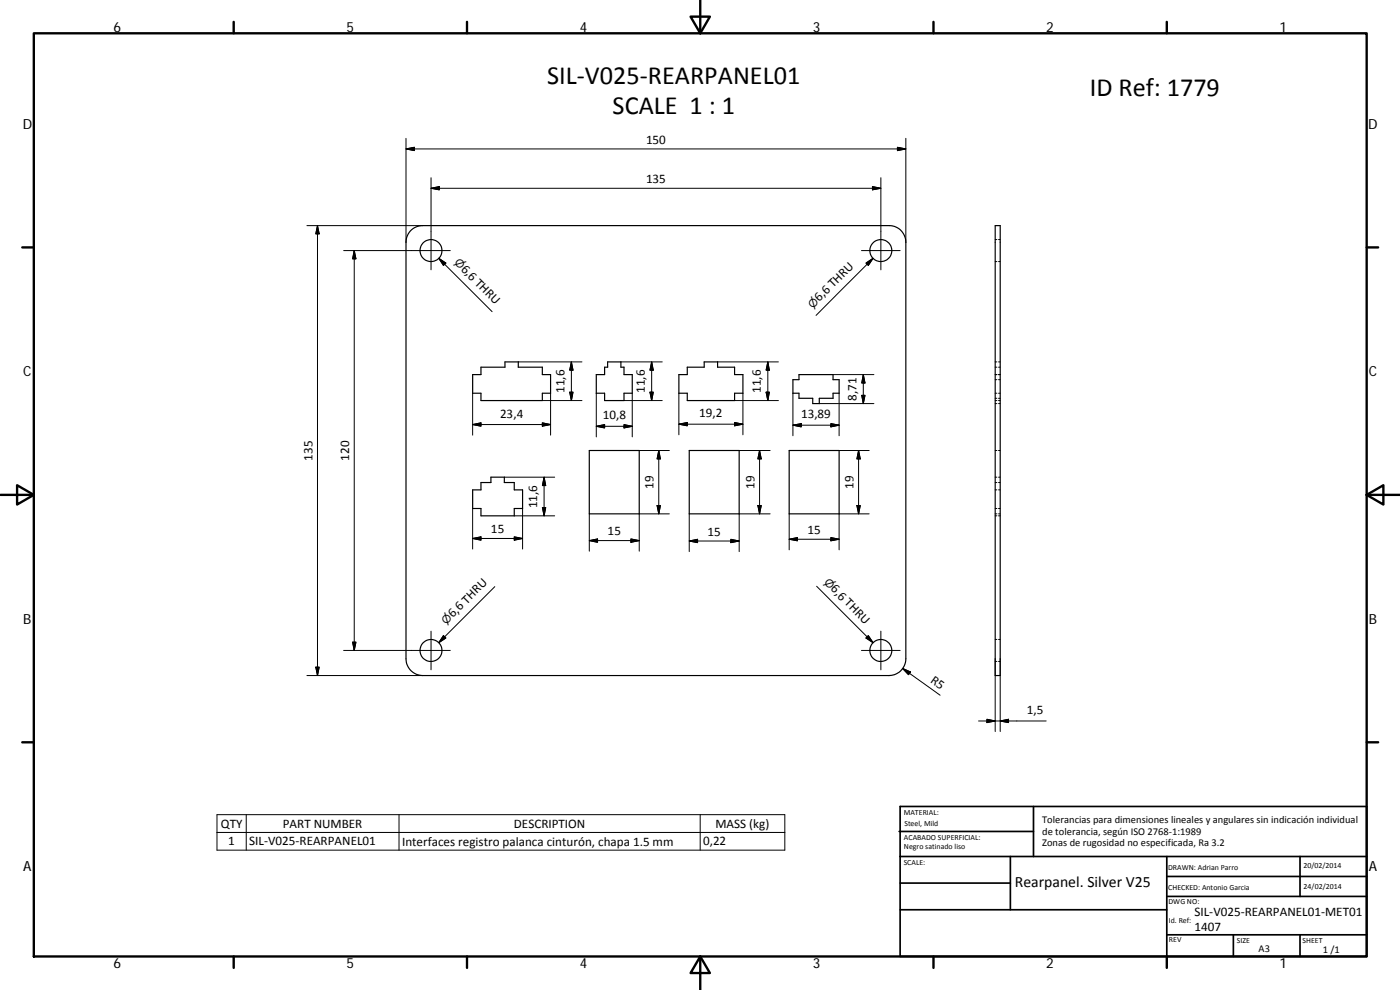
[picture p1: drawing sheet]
<svg xmlns="http://www.w3.org/2000/svg" width="420mm" height="297mm" viewBox="0 0 420 297" stroke-linecap="round" stroke-linejoin="round" font-family="sans-serif">
<g fill="none" stroke="#000" stroke-width=".36">
<path d="M123.5 69l1.3-.9 2-.4h140a5 5 0 0 1 5.1 5v125a5.1 5.1 0 0 1-5.1 5h-140a5 5 0 0 1-5-5v-125a5.2 5.2 0 0 1 1.7-3.7zM298.7 67.7h1.5v135h-1.5zM141.8 112.4h2.5v-2.2h7.2v-1.6h4v1.6h7.3v2.2h2.4v5.6h-2.4v2.2h-18.5v-2.2h-2.5zM182.4 108.6h3.9v1.6h1v2.2h2.4v5.6h-2.4v2.2h-5.8v-2.2h-2.5v-5.6h2.5v-2.2h.9zM203.7 112.4h2.6v-2.2h5v-1.6h4.1v1.6h5.1v2.2h2.5v5.6h-2.5v2.2h-14.2v-2.2h-2.6zM238 113.9h1.8v-1.5h10.2v1.5h1.8v4.1h-1.8v1.5h-4.1v1.6h-2v-1.6h-4.1v-1.5h-1.8zM176.9 135.2h14.9v19h-14.9zM206.9 135.2h14.9v19h-14.9zM236.8 135.2h15v19h-15zM141.8 147h2.5v-2.2h3v-1.6h4.1v1.6h2.9v2.2h2.5v5.6h-2.5v2.2h-10v-2.2h-2.5z"/>
<circle cx="129.4" cy="75.2" r="3.3"/>
<circle cx="264.4" cy="75.2" r="3.3"/>
<circle cx="129.4" cy="195.2" r="3.3"/>
<circle cx="264.4" cy="195.2" r="3.3"/>
</g>
<g fill="none" stroke="#000" stroke-width=".3">
<path d="M121.8 44.7l2.5-.5v1zM121.8 41.5v31.2M129.4 56.5l2.4-.5v1zM129.4 56.5h135M129.4 53.3v27.7M261.8 56l2.6 .5-2.6 .5zM264.4 53.3v27.7M269.3 44.2l2.6 .5-2.6 .5zM271.9 44.7h-150.1M271.9 41.5v31.2M92.1 67.7h34.7M95.3 67.7v135"/>
<path d="M95.3 67.7l.5 2.5h-1zM103.1 75.2h32M106.3 75.2v120M106.3 75.2l.5 2.5h-1zM131.7 77.5l2.1 1.4-.7 .7zM131.7 77.5l16 16M258.5 75.2h11.6M259.9 78.9l2.1-1.4-1.4 2.1zM262 77.5l-17.1 17.1M298.7 71.9h.5M298.7 78.5h.5M299.7 71.9h.5"/>
<path d="M299.7 78.5h.5M141.8 118v12.6M155.5 108.6h19.2M165.2 118v12.6M171 117.7h1l-.5 2.5zM171.5 108.6l.5 2.5h-1zM171.5 108.6v11.6M179 118v13.1M186.3 108.6h12.4M189.7 118v13.1M195.1 117.7h1l-.5 2.5zM195.6 108.6v11.6"/>
<path d="M195.6 108.6l.5 2.5h-1zM203.7 118v12.5M215.4 108.6h18.2M223 118v12.5M229.9 117.7h1l-.5 2.5zM230.4 108.6v11.6M230.4 108.6l.5 2.5h-1zM238 118v12.7M250 112.4h12.3M251.8 118v12.7M258.6 118.6h1l-.5 2.5zM259.1 112.4v8.7"/>
<path d="M259.1 112.4l.5 2.5h-1zM298.7 110.2h.5M298.7 118h.5M298.7 112.4h.5M298.7 108.6h.5M298.7 113.9h.5M298.7 119.5h.5M299.7 110.2h.5M299.7 118h.5M299.7 112.4h.5M299.7 108.6h.5M299.7 113.9h.5"/>
<path d="M299.7 119.5h.5M141.8 127.4l2.5-.5v1zM141.8 127.4h23.4M162.8 126.9l2.4 .5-2.4 .5zM162.8 120.2h11.9M179 127.9l2.5-.5v1zM179 127.9h10.7M187.3 120.2h11.4M187.3 127.4l2.4 .5-2.4 .5zM191.8 135.2h9.1M197.7 135.2v19M197.7 135.2l.5 2.5h-1z"/>
<path d="M203.7 127.3l2.6-.5v1zM203.7 127.3h19.3M220.5 126.8l2.5 .5-2.5 .5zM220.5 120.2h13.1M221.8 135.2h9.3M228 135.2l.5 2.5h-1.1zM228 135.2v19M238 127.6l2.5-.5v1zM238 127.6h13.8M245.9 121.1h16.4M249.4 127.1l2.4 .5-2.4 .5zM251.8 135.2h9"/>
<path d="M257.7 135.2v19M257.7 135.2l.5 2.5h-1zM298.7 120.2h.5M298.7 121.1h.5M298.7 135.2h.5M299.7 120.2h.5M299.7 121.1h.5M299.7 135.2h.5M141.8 152.6v12.1M151.4 143.2h15.1M154.3 154.8h12.2M156.8 152.6v12.1"/>
<path d="M162.8 152.3h1l-.5 2.5zM163.3 143.2l.5 2.5h-1zM163.3 143.2v11.6M176.9 154.2v11.2M197.2 151.7h1l-.5 2.5zM200.9 154.2h-9.1v11.2M206.9 154.2v11.3M227.4 151.7h1.1l-.5 2.5zM231.1 154.2h-9.3v11.3M236.8 154.2v10.8M257.2 151.7h1l-.5 2.5zM260.8 154.2h-9v10.8"/>
<path d="M298.7 144.8h.5M298.7 154.8h.5M298.7 152.6h.5M298.7 147h.5M298.7 143.2h.5M298.7 154.2h.5M299.7 144.8h.5M299.7 154.8h.5M299.7 152.6h.5M299.7 147h.5M299.7 143.2h.5M299.7 154.2h.5"/>
<path d="M141.8 161.6l2.5-.5v1zM141.8 161.6h15M148.5 176l-16.8 16.8M154.3 161.1l2.5 .5-2.5 .5zM176.9 162.2l2.4-.5v1zM176.9 162.2h14.9M189.3 161.7l2.5 .5-2.5 .5zM206.9 162.3l2.4-.5v1zM206.9 162.3h14.9M219.3 161.8l2.5 .5-2.5 .5zM236.8 161.8l2.5-.5v1zM236.8 161.8h15"/>
<path d="M245.1 175.9l16.9 16.9M249.4 161.3l2.4 .5-2.4 .5zM103.1 195.2h32M105.8 192.7h1l-.5 2.5zM129.4 189.4v11.6M133.1 190.7l.7 .7-2.1 1.4zM258.5 195.2h11.6M260.6 190.7l1.4 2.1-2.1-1.4zM264.4 189.4v11.6M298.7 197.7v21.8M298.7 191.9h.5M298.7 198.5h.5"/>
<path d="M299.7 191.9h.5M299.7 198.5h.5M300.2 197.7v21.8M92.1 202.7h34.7M94.8 200.2h1l-.5 2.5zM270.9 200.6l2.4 1-.6 .8zM270.9 200.6l11.2 8M293.7 216.3h20.3M296.2 215.8l2.5 .5-2.5 .5zM300.2 216.3l2.5-.5v1zM65.1 244.4h170.4v10.7h-170.4zM65.1 249.8h170.4"/>
<path d="M73.9 244.4v10.7M119.7 244.4v10.7M210.1 244.4v10.7"/>
</g>
<g fill="none" stroke="#000" stroke-width=".71">
<path d="M10.1 10h400.1v277h-400.1zM70.1 6.6v3.4M140.2 6.6v3.4M207.3 5h5.8l-2.9 5zM210.2 0v10M280.2 6.6v3.4M350.2 6.6v3.4M6.7 74.2h3.4M410.2 74.2h3.4M.2 148.5h9.9M5.1 145.6l5 2.9-5 2.9zM410.2 148.5l5-2.9v5.8z"/>
<path d="M410.2 148.5h9.9M6.7 222.7h3.4M410.2 222.7h3.4M70.1 287v3.4M140.2 287v3.4M210.2 287l2.9 5h-5.8zM210.2 287v10M280.2 287v3.4M350.2 287v3.4"/>
</g>
<g fill="none" stroke="#000" stroke-width=".51">
<path d="M269.8 249.5h40.4M270.1 257h140.1M270.1 242h140.1v45h-140.1zM303.2 257v16M310.2 242v15M350.2 257v30M390.2 257v12M270.1 273h80.1M270.1 265h33.1M350.2 269h60M350.2 263h60M350.2 280.5h60"/>
<path d="M370.2 280.5v6.5M390.2 280.5v6.5"/>
</g>
<g fill="#000" stroke="#000" stroke-width=".3">
<path d="M121.8 44.7l2.5-.5v1zM129.4 56.5l2.4-.5v1zM261.8 56l2.6 .5-2.6 .5zM269.3 44.2l2.6 .5-2.6 .5zM95.3 67.7l.5 2.5h-1zM106.3 75.2l.5 2.5h-1zM131.7 77.5l2.1 1.4-.7 .7zM259.9 78.9l2.1-1.4-1.4 2.1zM171 117.7h1l-.5 2.5zM171.5 108.6l.5 2.5h-1zM195.1 117.7h1l-.5 2.5zM195.6 108.6l.5 2.5h-1z"/>
<path d="M229.9 117.7h1l-.5 2.5zM230.4 108.6l.5 2.5h-1zM258.6 118.6h1l-.5 2.5zM259.1 112.4l.5 2.5h-1zM141.8 127.4l2.5-.5v1zM162.8 126.9l2.4 .5-2.4 .5zM179 127.9l2.5-.5v1zM187.3 127.4l2.4 .5-2.4 .5zM197.7 135.2l.5 2.5h-1zM203.7 127.3l2.6-.5v1zM220.5 126.8l2.5 .5-2.5 .5zM228 135.2l.5 2.5h-1.1z"/>
<path d="M238 127.6l2.5-.5v1zM249.4 127.1l2.4 .5-2.4 .5zM257.7 135.2l.5 2.5h-1zM162.8 152.3h1l-.5 2.5zM163.3 143.2l.5 2.5h-1zM197.2 151.7h1l-.5 2.5zM227.4 151.7h1.1l-.5 2.5zM257.2 151.7h1l-.5 2.5zM141.8 161.6l2.5-.5v1zM154.3 161.1l2.5 .5-2.5 .5zM176.9 162.2l2.4-.5v1zM189.3 161.7l2.5 .5-2.5 .5z"/>
<path d="M206.9 162.3l2.4-.5v1zM219.3 161.8l2.5 .5-2.5 .5zM236.8 161.8l2.5-.5v1zM249.4 161.3l2.4 .5-2.4 .5zM105.8 192.7h1l-.5 2.5zM133.1 190.7l.7 .7-2.1 1.4zM260.6 190.7l1.4 2.1-2.1-1.4zM94.8 200.2h1l-.5 2.5zM270.9 200.6l2.4 1-.6 .8zM296.2 215.8l2.5 .5-2.5 .5zM300.2 216.3l2.5-.5v1z"/>
</g>
<g font-size="7.9">
<text x="164.2" y="25.1">SIL‐V025‐REARPANEL01</text>
<text x="327.1" y="28.7">ID Ref: 1779</text>
<text x="183.9" y="34.1">SCALE 1 : 1</text>
</g>
<text font-size="4.7" x="304.6" y="266.2">Rearpanel. Silver V25</text>
<g font-size="4.2">
<text x="34" y="9.6">6</text>
<text x="104" y="9.6">5</text>
<text x="174" y="9.6">4</text>
<text x="244" y="9.6">3</text>
<text x="314" y="9.6">2</text>
<text x="384" y="9.6">1</text>
<text x="6.8" y="38.7">D</text>
<text x="410.6" y="38.7">D</text>
<text x="7" y="112.9">C</text>
<text x="410.8" y="112.9">C</text>
<text x="7" y="187.1">B</text>
<text x="410.8" y="187.1">B</text>
<text x="7" y="261.3">A</text>
<text x="410.8" y="261.3">A</text>
<text x="34" y="290.4">6</text>
<text x="104" y="290.4">5</text>
<text x="174" y="290.4">4</text>
<text x="244" y="290.4">3</text>
<text x="314" y="290.4">2</text>
<text x="384" y="290.4">1</text>
</g>
<g font-size="3.9">
<text x="193.9" y="43.1">150</text>
<text x="193.9" y="54.9">135</text>
<text x="138.2" y="80.9" transform="rotate(45 138.2 80.9)">6,6 THRU</text>
<text x="245.9" y="90.6" transform="rotate(-45 245.9 90.6)">6,6 THRU</text>
<text x="169.4" y="117.9" transform="rotate(-90 169.4 117.9)">11,6</text>
<text x="193.5" y="117.9" transform="rotate(-90 193.5 117.9)">11,6</text>
<text x="228.3" y="117.9" transform="rotate(-90 228.3 117.9)">11,6</text>
<text x="150.1" y="125.3">23,4</text>
<text x="180.9" y="125.8">10,8</text>
<text x="209.9" y="125.2">19,2</text>
<text x="240.4" y="125.5">13,89</text>
<text x="257" y="120.2" transform="rotate(-90 257 120.2)">8,71</text>
<text x="93.7" y="138.2" transform="rotate(-90 93.7 138.2)">135</text>
<text x="104.8" y="138.2" transform="rotate(-90 104.8 138.2)">120</text>
<text x="196.2" y="146.7" transform="rotate(-90 196.2 146.7)">19</text>
<text x="226.4" y="146.7" transform="rotate(-90 226.4 146.7)">19</text>
<text x="256.1" y="146.7" transform="rotate(-90 256.1 146.7)">19</text>
<text x="161.2" y="152.4" transform="rotate(-90 161.2 152.4)">11,6</text>
<text x="147.4" y="160">15</text>
<text x="182.4" y="160.6">15</text>
<text x="212.3" y="160.7">15</text>
<text x="242.3" y="160.2">15</text>
<text x="249.1" y="176.9" transform="rotate(45 249.1 176.9)">6,6 THRU</text>
<text x="135.9" y="185.6" transform="rotate(-45 135.9 185.6)">6,6 THRU</text>
<text x="279.1" y="204.5" transform="rotate(36 279.1 204.5)">R5</text>
<text x="308.2" y="214.2">1,5</text>
<text x="66.3" y="248.3">QTY</text>
<text x="84.9" y="248.3">PART NUMBER</text>
<text x="154.2" y="248.3">DESCRIPTION</text>
<text x="214.7" y="248.5">MASS (kg)</text>
<text x="68.5" y="253.7">1</text>
<text x="74.8" y="253.7">SIL‐V025‐REARPANEL01</text>
<text x="120.7" y="253.8">Interfaces registro palanca cinturón, chapa 1.5 mm</text>
<text x="211" y="253.7">0,22</text>
<text x="358.5" y="274.9">SIL‐V025‐REARPANEL01‐MET01</text>
<text x="358.5" y="279.4">1407</text>
</g>
<g font-size="3.3">
<text x="136.2" y="79" transform="rotate(45 136.2 79)">⌀</text>
<text x="243.9" y="92.6" transform="rotate(-45 243.9 92.6)">⌀</text>
<text x="247.1" y="174.9" transform="rotate(45 247.1 174.9)">⌀</text>
<text x="133.9" y="187.5" transform="rotate(-45 133.9 187.5)">⌀</text>
</g>
<g font-size="3.1">
<text x="312.8" y="246.8">Tolerancias para dimensiones lineales y angulares sin indicación individual</text>
<text x="312.8" y="250.4">de tolerancia, según ISO 2768‐1:1989</text>
<text x="312.8" y="254">Zonas de rugosidad no especificada, Ra 3.2</text>
<text x="377.7" y="285.6">A3</text>
<text x="397" y="285.9">1 /1</text>
</g>
<g font-size="2.4">
<text x="271.2" y="244.4">MATERIAL:</text>
<text x="271.3" y="251.9">ACABADO SUPERFICIAL:</text>
<text x="271.4" y="247.9">Steel, Mild</text>
<text x="271.3" y="254.6">Negro satinado liso</text>
<text x="271.2" y="259.7">SCALE:</text>
<text x="350.6" y="260.9">DRAWN: Adrian Parro</text>
<text x="391.2" y="260.6">20/02/2014</text>
<text x="350.6" y="267">CHECKED: Antonio Garcia</text>
<text x="391.2" y="266.6">24/02/2014</text>
<text x="350.7" y="271.4">DWG NO:</text>
<text x="350.8" y="276.8">Id. Ref:</text>
<text x="350.8" y="282.8">REV</text>
<text x="371.2" y="282.9">SIZE</text>
<text x="390.9" y="282.9">SHEET</text>
</g>
</svg>
